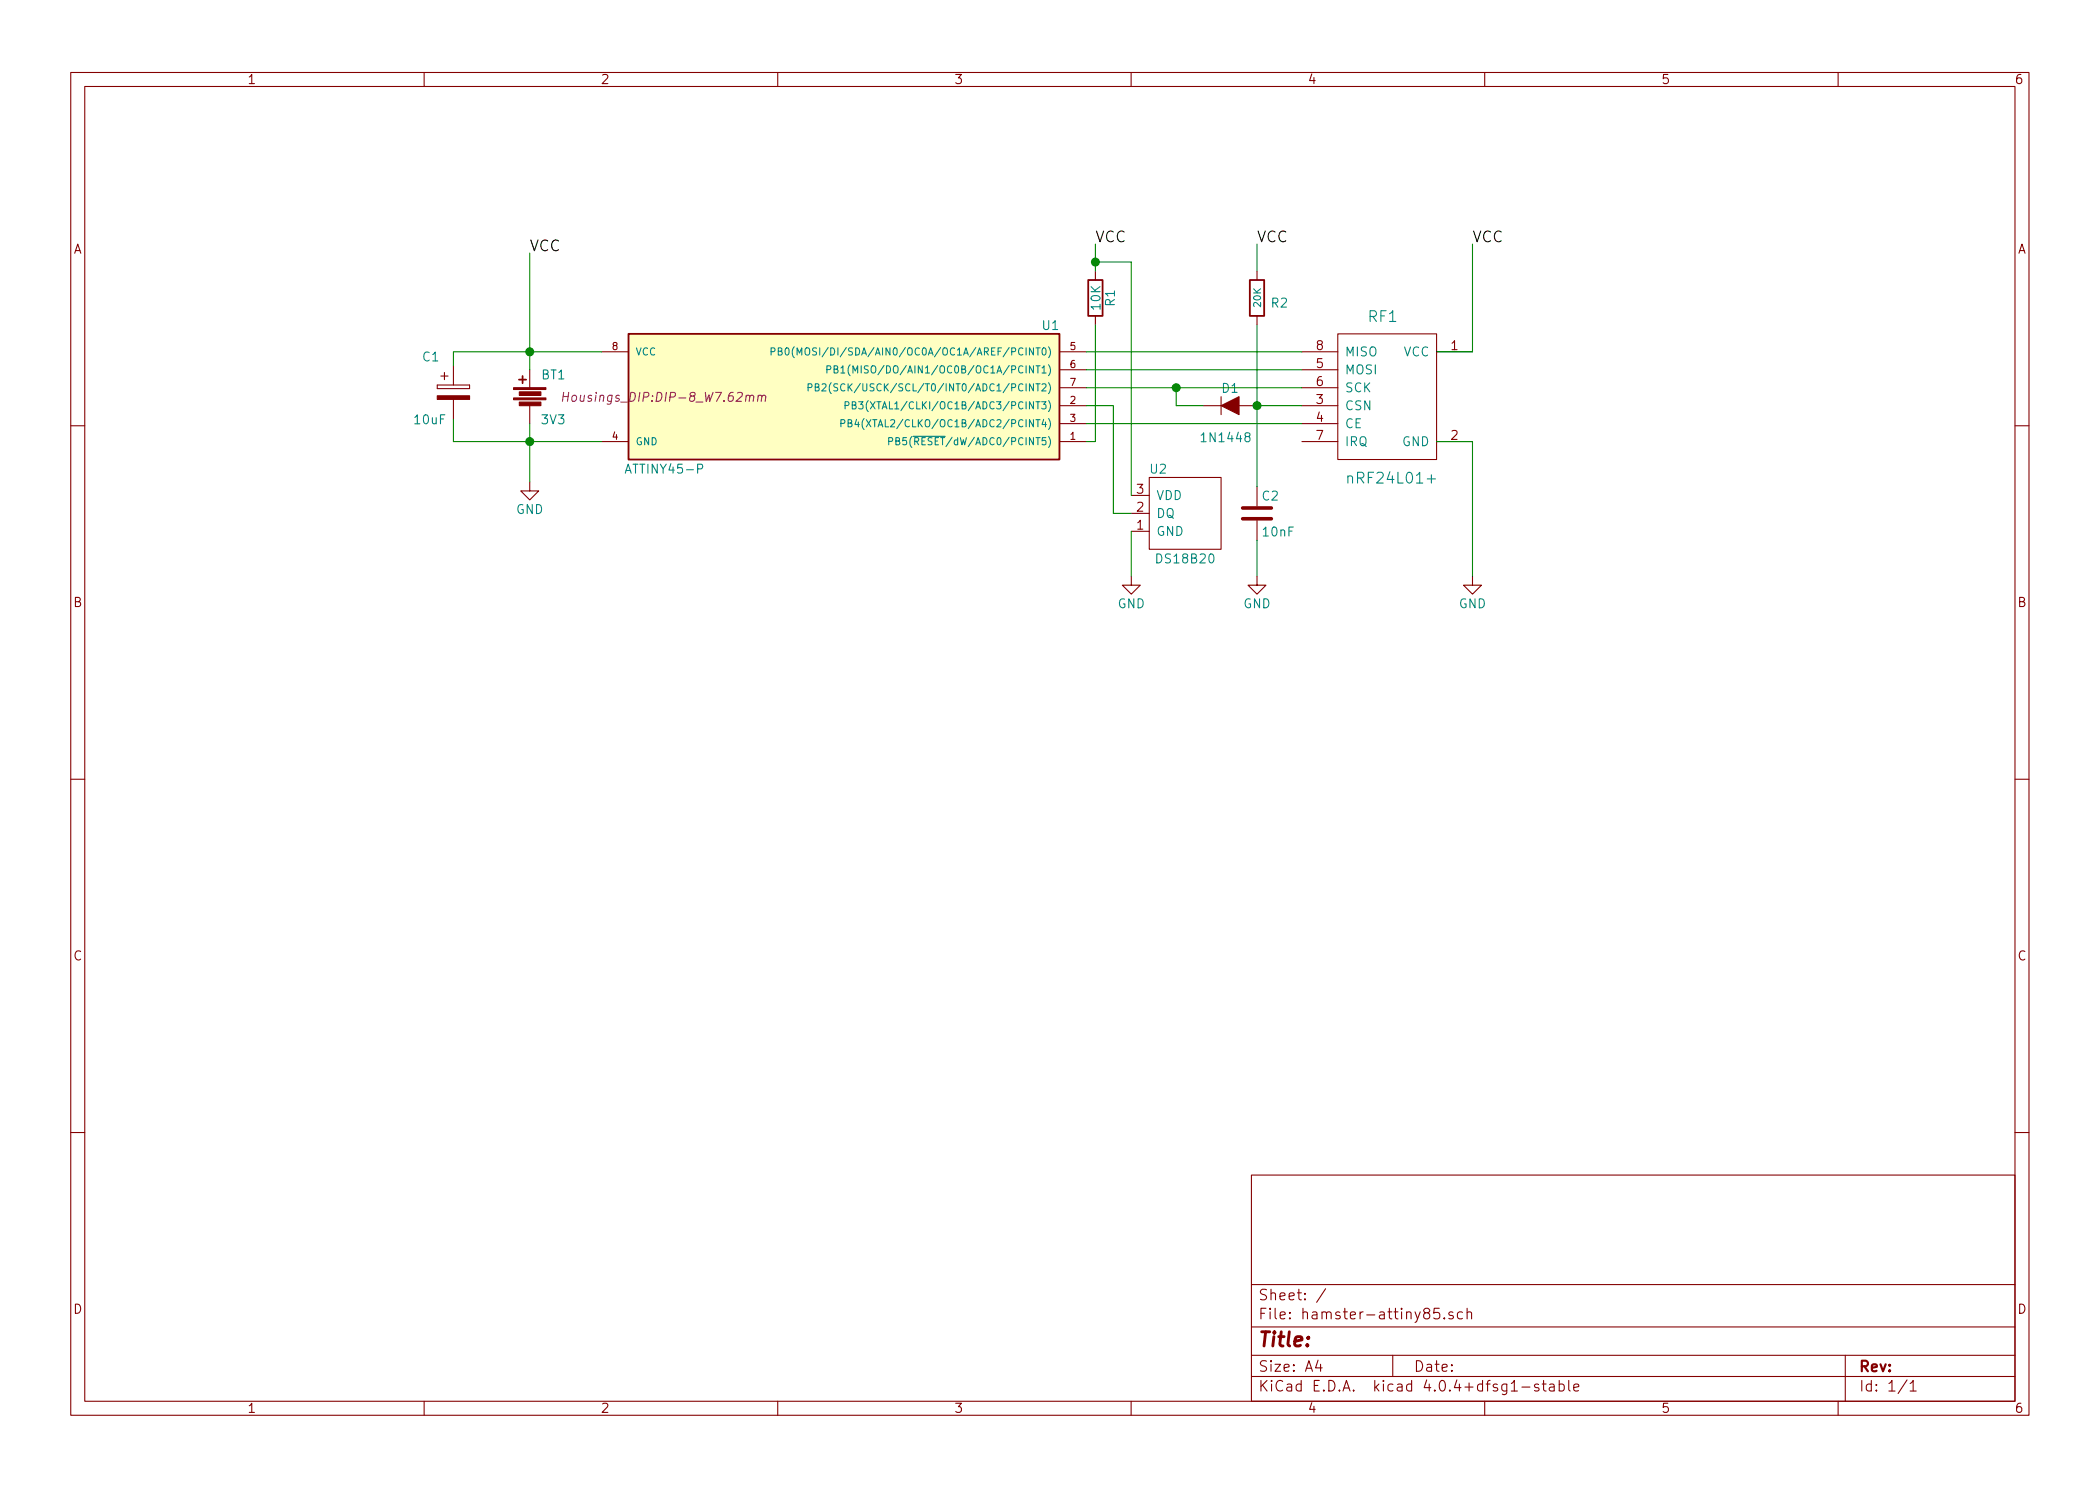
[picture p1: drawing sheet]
<svg xmlns="http://www.w3.org/2000/svg" width="297mm" height="210mm" viewBox="0 0 297 210" stroke-linecap="round" stroke-linejoin="round" font-family="sans-serif">
<g fill="none" stroke="#840000" stroke-width=".15">
<path d="M10 10.3h277v189.9h-277zM12 12.2h273v186.1h-273zM60 10.3v1.9M110 10.3v1.9M160 10.3v1.9M210 10.3v1.9M260 10.3v1.9M154.9 38.3v1.3M177.8 38.3v1.3M61.8 54.5v.5zM61.8 55h4.6zM61.8 54.5h4.6z"/>
<path d="M62.4 53.2h1M62.9 52.7v1M64.1 51.7v2.8M64.1 56.5v2.8M66.4 54.5v.5zM74.9 52.3v2.6M74.9 57.4v2.5M85.1 49.8h3.8M149.9 49.8h3.8M149.9 57.4h3.8M149.9 59.9h3.8M149.9 52.3h3.8"/>
<path d="M149.9 54.9h3.8M154.9 44.7v1.3M170.2 57.4h2.5M172.7 56.1v2.6M175.3 57.4h2.5M177.8 44.7v1.3M184.1 49.8h5.1M184.1 57.4h5.1M184.1 59.9h5.1M184.1 52.3h5.1M184.1 54.9h5.1M189.2 47.2h14v17.8h-14z"/>
<path d="M203.2 49.8h5.1M10 60.2h2M74.9 68.2v1.3h1.3l-1.3 1.2-1.2-1.2h1.2M85.1 62.5h3.8M149.9 62.5h3.8M160 75.2h2.6M160 72.6h2.6M160 70.1h2.6M162.6 67.6h10.1v10.1h-10.1zM177.8 68.8v2.8M177.8 73.7v2.7M184.1 62.5h5.1"/>
<path d="M203.2 62.5h5.1M285 60.2h2M160 81.5v1.3h1.3l-1.3 1.3-1.3-1.3h1.3M177.8 81.5v1.3h1.3l-1.3 1.3-1.3-1.3h1.3M208.3 81.5v1.3h1.2l-1.2 1.3-1.3-1.3h1.3M10 110.3h2M285 110.3h2M10 160.2h2M177 166.3h108v32h-108zM285 160.2h2M60 198.3v1.9M110 198.3v1.9"/>
<path d="M160 198.3v1.9M177 194.8h108M177 191.8h108M177 187.8h108M177 181.8h108M186.4 192.5l-.3 1h.9M186.8 193v1M187.5 182.3l-1.3 2M197 191.8v3M203.6 185.1h-.7l-.1 .7a.62 .62 0 0 1 .7-.1l.2 .3-.1 .5-.2 .1h-.4l-.2-.1M204.3 186.5h.1l-.1 .1-.1-.1h.1v.1M205.5 185.7a.37 .37 0 0 0-.6 .1v.1a.54 .54 0 0 0 .6 .3l.1 .1-.1 .2-.1 .1-.5-.1"/>
<path d="M206.9 185.7l-.5-.1-.3 .3 .1 .6 .2 .1 .5-.1M207.5 185.7a.38 .38 0 0 1 .7 .1v.8M207.5 185.1v1.5M210 198.3v1.9M215.3 196.3h1.1M217.6 195.9a.37 .37 0 0 0-.6 .1v.1a.54 .54 0 0 0 .6 .3l.1 .1-.1 .2-.1 .1-.5-.1M218.1 195.8h.6M218.3 195.3v1.3l.2 .2h.2M219.2 195.9l.2-.1 .4 .1v.9M219.8 196.2l-.4 .1-.3 .2 .1 .2 .2 .1 .4-.1M220.5 195.9a.48 .48 0 0 1 .7 .1l.1 .1-.1 .6a.48 .48 0 0 1-.7 0M220.5 195.3v1.5"/>
<path d="M221.9 195.3v1.3l.2 .2M222.6 196.3l.7-.1v-.3l-.5-.1-.2 .2 .1 .7 .1 .1 .5-.1M260 198.3v1.9M261 191.8v6.5M269.7 195.2l-1.2 2M270.2 195.8l.4-.5v1.5M270.2 196.8h.8"/>
</g>
<g fill="none" stroke="#008484" stroke-width=".15">
<path d="M109.1 49.8l.5-.1v-.2v-.2l-.5-.1v1M110.1 49.7h.4l.1-.4-.5-.1v1h.4l.1-.3-.2-.2M111.2 49.3l.2-.1a.59 .59 0 0 1-.1 1 .71 .71 0 0 1-.1-.9zM112.3 49.1a1.2 1.2 0 0 0 0 1.5M112.8 50.2v-1l.3 .8 .3-.8v1M114 49.3h.4a.67 .67 0 0 1-.1 .9h-.3a.78 .78 0 0 1 0-.9zM114.3 54.8h.5l.1-.2-.1-.2-.5-.1v1M115.3 54.8l.4-.1 .1-.3-.5-.1v1h.4l.2-.3-.3-.2M116.3 54.4l.4-.1 .1 .1v.2l-.6 .7h.6M117 52.3l.4-.1 .1-.1-.1-.3h-.4v1M117.6 54.1a1.2 1.2 0 0 0 0 1.6M118 52.2h.4l.1-.3-.5-.1v1h.4l.1-.4-.2-.2"/>
<path d="M118.5 54.4l-.4-.1-.2 .2 .1 .2 .5 .2v.3l-.2 .1h-.4M118.9 59.9h.5l.1-.2-.1-.3h-.5v1M118.9 52.1l.3-.3v1M118.9 52.8h.6M119.5 54.4a.4 .4 0 0 0-.5 0 .4 .4 0 0 0-.1 .5 .37 .37 0 0 0 .2 .4 .37 .37 0 0 0 .4-.1M119.5 57.4l.5-.1 .1-.1-.1-.3-.5-.1v1.1M120 59.9l.4-.1v-.3l-.4-.1v1h.3l.2-.3-.2-.2M120.2 51.6a1.2 1.2 0 0 0 0 1.6M120.5 57.3h.5v-.4l-.5-.1v1.1h.4l.2-.4-.2-.2M120.6 52.8v-1l.4 .7 .3-.7v1M121.2 59.3l-.3 .8h.6M121.4 59.7v.7"/>
<path d="M121.5 56.8h.6l-.4 .4 .3 .1v.5l-.1 .1-.4-.1M122.8 56.7a1.2 1.2 0 0 0 0 1.5M125.7 62.5l.5-.1 .1-.2-.1-.2-.5-.1v1M126.7 62.4h.5v-.4l-.5-.1v1h.4l.2-.3-.2-.2M128.2 61.9h-.5v.5l.1-.1 .4 .1v.4l-.1 .1-.4-.1M129.1 61.7h4.6M201.9 67.8h1.1"/>
</g>
<path d="M88.9 47.2h61v17.8h-61z" fill="#ffffc2" stroke="#ffffc2" stroke-width=".14"/>
<path d="M153.9 39.6h2.1v5.1h-2.1zM176.8 39.6h2v5.1h-2zM73.4 53.7h1M73.9 53.2v1M88.9 47.2h61v17.8h-61z" fill="none" stroke="#840000" stroke-width=".25"/>
<path d="M79.7 56.1h.7M79.7 55.5l-.1 1.3M80.4 55.5l-.1 1.3M107.2 56.1a.31 .31 0 0 1 .6 0l-.1 .7M107.3 55.9l-.2 .9M107.8 56.1l.2-.2h.2l.1 .2-.1 .7" fill="none" stroke="#840084" stroke-width=".15"/>
<path d="M175.8 73.4h4M175.8 71.9h4" fill="none" stroke="#840000" stroke-width=".51"/>
<g fill="#840000" stroke="#840000" stroke-width=".15">
<path d="M61.8 56h4.6v.5h-4.6z"/>
<path d="M172.7 57.4l2.6-1.3v2.6z"/>
<path d="M72.6 56.3h4.6v.3h-4.6z"/>
<path d="M72.6 54.9h4.6v.2h-4.6z"/>
<path d="M73.5 56.9h3v.5h-3z"/>
<path d="M73.5 55.4h3v.6h-3z"/>
</g>
<g fill="none" stroke="#008400" stroke-width=".15">
<path d="M74.9 35.8v16.5M154.9 37.1h5.1v33M154.9 34.5v3.8M177.8 34.5v3.8M208.3 34.5v15.3h-5.1M64.1 59.3v3.2h21M74.9 59.9v8.3M85.1 49.8h-21v1.9M153.7 49.8h30.4M153.7 52.3h30.4M153.7 59.9h30.4M153.7 54.9h30.4"/>
<path d="M153.7 57.4h3.8v15.2h2.5M154.9 46v16.5h-1.2M166.4 54.9v2.5h3.8M177.8 57.4h6.3M177.8 46v22.8M160 75.2v6.3M177.8 76.4v5.1M203.2 62.5h5.1v19"/>
</g>
<g fill="#008400" stroke="#008400" stroke-width=".25">
<circle cx="166.4" cy="54.9" r=".51"/>
<circle cx="177.8" cy="57.4" r=".51"/>
<circle cx="154.9" cy="37.1" r=".51"/>
<circle cx="74.9" cy="49.8" r=".51"/>
<circle cx="74.9" cy="62.5" r=".51"/>
</g>
<text font-size="2.8" fill="#840000" x="178" y="190.5">Title:</text>
<g font-size="2.1">
<text x="74.9" y="35.6">VCC</text>
<text x="154.9" y="34.3">VCC</text>
<text x="177.8" y="34.3">VCC</text>
<text x="208.3" y="34.3">VCC</text>
</g>
<g font-size="2.1" fill="#008484">
<text x="193.6" y="45.6">RF1</text>
<text x="191.2" y="68.4">nRF24L01+</text>
</g>
<g font-size="2.1" fill="#840000">
<text x="178" y="184">Sheet: /</text>
<text x="178" y="186.7">File: hamster-attiny85.sch</text>
<text x="178" y="196.9">KiCad E.D.A. kicad 4.0.4+dfsg1-stable</text>
<text x="178" y="194.1">Size: A4</text>
<text x="200" y="194.1">Date:</text>
<text x="263" y="194.1">Rev:</text>
<text x="263" y="196.9">Id: 1/1</text>
</g>
<g font-size="1.8" fill="#840000">
<text x="35" y="11.9">1</text>
<text x="85" y="11.9">2</text>
<text x="135" y="11.9">3</text>
<text x="185" y="11.9">4</text>
<text x="235" y="11.9">5</text>
<text x="285" y="11.9">6</text>
<text x="10.4" y="35.9">A</text>
<text x="285.4" y="35.9">A</text>
<text x="186.2" y="52.1">5</text>
<text x="186.2" y="49.5">8</text>
<text x="205.3" y="49.5">1</text>
<text x="186.2" y="57.1">3</text>
<text x="186.2" y="59.7">4</text>
<text x="186.2" y="54.6">6</text>
<text x="186.2" y="62.2">7</text>
<text x="205.3" y="62.2">2</text>
<text x="160.8" y="69.8">3</text>
<text x="160.8" y="74.9">1</text>
<text x="160.8" y="72.4">2</text>
<text x="10.4" y="85.9">B</text>
<text x="285.4" y="85.9">B</text>
<text x="10.4" y="135.9">C</text>
<text x="285.4" y="135.9">C</text>
<text x="10.4" y="185.9">D</text>
<text x="285.4" y="185.9">D</text>
<text x="35" y="199.9">1</text>
<text x="85" y="199.9">2</text>
<text x="135" y="199.9">3</text>
<text x="185" y="199.9">4</text>
<text x="235" y="199.9">5</text>
<text x="285" y="199.9">6</text>
</g>
<g font-size="1.8" fill="#008484">
<text x="147.5" y="46.7">U1</text>
<text x="155.7" y="43.8" transform="rotate(-90 155.7 43.8)">10K</text>
<text x="157.7" y="43.3" transform="rotate(-90 157.7 43.3)">R1</text>
<text x="179.9" y="43.5">R2</text>
<text x="59.8" y="51.1">C1</text>
<text x="76.6" y="53.7">BT1</text>
<text x="190.2" y="53">MOSI</text>
<text x="190.2" y="50.4">MISO</text>
<text x="198.5" y="50.4">VCC</text>
<text x="172.9" y="55.6">D1</text>
<text x="190.2" y="58">CSN</text>
<text x="190.2" y="55.5">SCK</text>
<text x="58.7" y="60">10uF</text>
<text x="76.7" y="60">3V3</text>
<text x="170.3" y="62.6">1N1448</text>
<text x="190.2" y="60.6">CE</text>
<text x="190.2" y="63.1">IRQ</text>
<text x="198.2" y="63.1">GND</text>
<text x="88.9" y="67">ATTINY45-P</text>
<text x="162.7" y="67">U2</text>
<text x="163.6" y="70.7">VDD</text>
<text x="178.6" y="70.8">C2</text>
<text x="73" y="72.7">GND</text>
<text x="163.6" y="75.8">GND</text>
<text x="163.6" y="73.3">DQ</text>
<text x="178.7" y="75.9">10nF</text>
<text x="163.8" y="79.7">DS18B20</text>
<text x="158.1" y="86">GND</text>
<text x="175.8" y="86">GND</text>
<text x="206.3" y="86">GND</text>
</g>
<text font-size="1.8" fill="#840084" x="80.8" y="56.8">Housings_DIP:DIP-8_W7.62mm</text>
<g font-size="1.4" fill="#008484">
<text x="178.4" y="43.4" transform="rotate(-90 178.4 43.4)">20K</text>
<text x="89.9" y="50.3">VCC</text>
<text x="114.4" y="50.3">PB0(MOSI/DI/SDA/AIN0/OC0A/OC1A/AREF/PCINT0)</text>
<text x="121.3" y="52.8">PB1(MISO/DO/AIN1/OC0B/OC1A/PCINT1)</text>
<text x="119.4" y="55.4">PB2(SCK/USCK/SCL/T0/INT0/ADC1/PCINT2)</text>
<text x="123" y="57.9">PB3(XTAL1/CLKI/OC1B/ADC3/PCINT3)</text>
<text x="89.9" y="63">GND</text>
<text x="122.3" y="60.4">PB4(XTAL2/CLKO/OC1B/ADC2/PCINT4)</text>
<text x="128.2" y="63">PB5(RESET/dW/ADC0/PCINT5)</text>
</g>
<g font-size="1.4" fill="#840000">
<text x="86.6" y="49.5">8</text>
<text x="151.4" y="49.5">5</text>
<text x="151.4" y="52.1">6</text>
<text x="151.4" y="57.1">2</text>
<text x="151.4" y="59.7">3</text>
<text x="151.4" y="54.6">7</text>
<text x="86.6" y="62.2">4</text>
<text x="151.4" y="62.2">1</text>
</g>
</svg>
